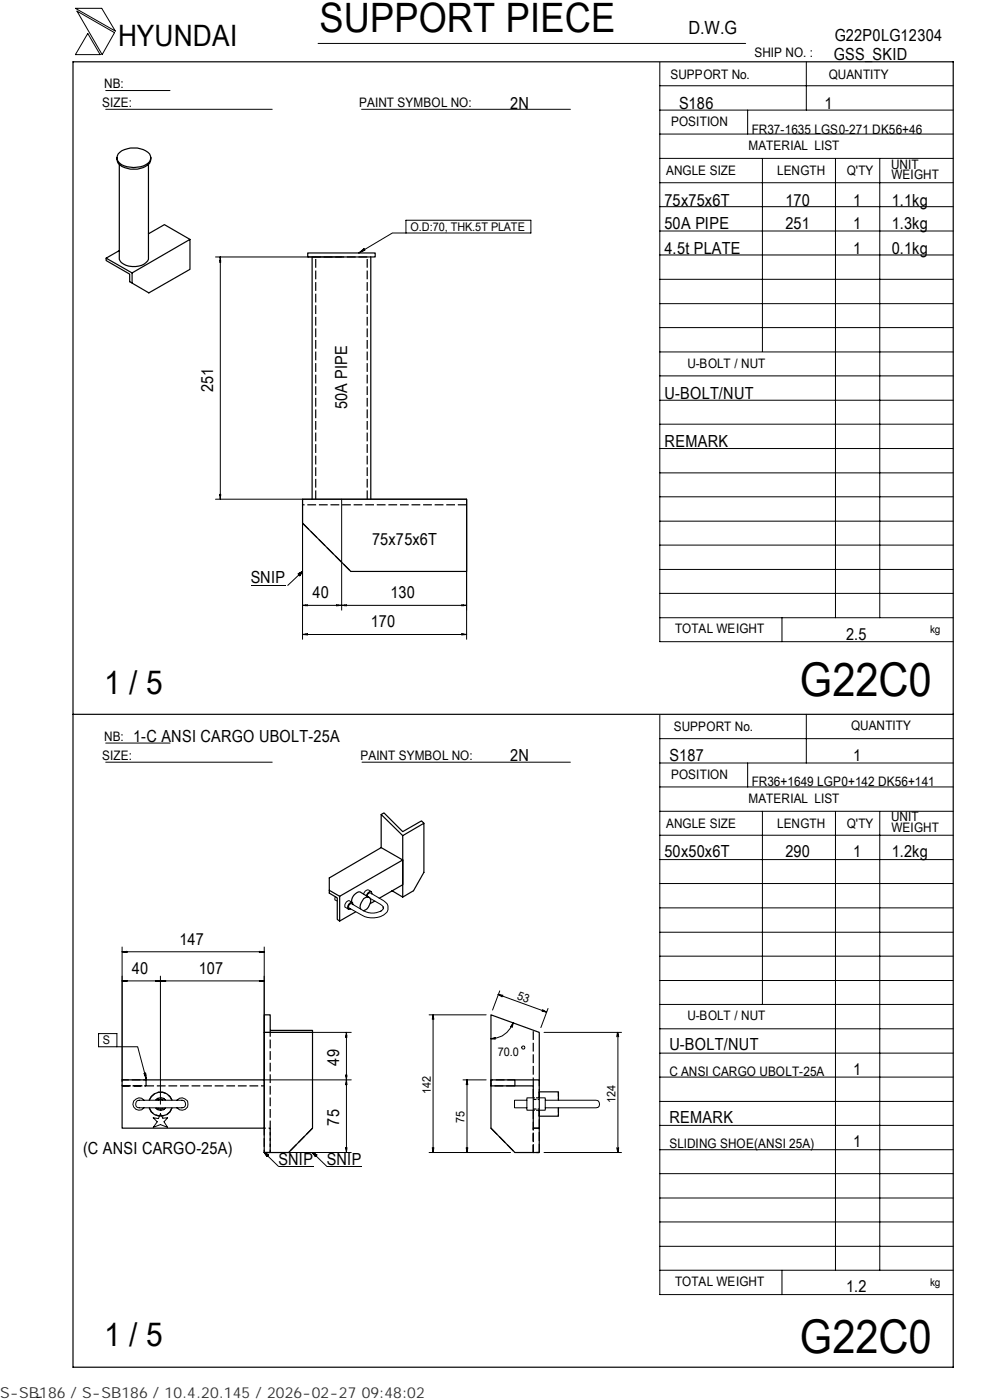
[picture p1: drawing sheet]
<svg xmlns="http://www.w3.org/2000/svg" width="210mm" height="297mm" viewBox="0 0 210 297" stroke-linecap="round" stroke-linejoin="round" font-family="sans-serif">
<g fill="none" stroke="#000" stroke-width=".25">
<path d="M15.5 13.1h186.7v277h-186.7zM24.8 33.4a2.43 2.43 0 0 1 2.2-1.8 4.9 4.9 0 0 1 4.7 1.1 1.95 1.95 0 0 1-1.3 2.8 5 5 0 0 1-5.3-.9l-.3-1.2a2.58 2.58 0 0 0 2.9 2.1h.7a4.3 4.3 0 0 0 3.3-1.2l.3-.9M25.3 34.9v20.1a3.5 3.5 0 0 0 4.1 1.5 2.74 2.74 0 0 0 2.1-1.5v-20.1M25.3 53.2l-2.8 1.6v.5l5 2.9v1.6l4.1 2.3 8.7-5v-6.3l-12.3 7.1-5.5-3.1M28 57.9v2.1M31.5 49.6l3.4-1.9 5.4 3.1M65.3 53.7h14.3v.8h-14.3zM66.2 54.5v51.4M78.6 54.5v51.4M64.2 105.9h34.8v15.3h-24.6l-10.2-10.2zM15.5 151.5h186.7M80.8 172.8l.6-.3 4 3.9 4-2.3 .5 .6"/>
<path d="M85.4 177.3l-4.6-4.5v7M85.4 177.3l4.5-2.6v10.4l-2.2 3.9-2.3 1.3zM69.8 188.9l2.2 1.3v5.2M72 190.2l13.4-7.8v5.3l-5 2.9M76.5 192.9a2.09 2.09 0 0 1 1.4-2.6h.2a1.02 1.02 0 0 1 .3 1.6 1.73 1.73 0 0 1-1.4 1.3M78.1 190.3l-1.7-1.1a2.02 2.02 0 0 0-1.8 2.1M79.5 191.2l-.9 .5M83.1 189l2.3 1.3M85.4 182.4l-4.6-2.6-11 6.5v3.2l1.7 1v4.6l.5 .3 3.4-1.9M56 219h10.3v20.3l-5.1 5.2h-5.2zM56 219v-3.7h1.3v3.3h9v.4M25.9 229.1h30.1v10.2h-30.1z"/>
<path d="M31.7 235a2.54 2.54 0 0 0 2.4 1.8 2.54 2.54 0 0 0 2.4-1.8M31.7 233.4a2.54 2.54 0 0 1 2.4-1.7 2.54 2.54 0 0 1 2.4 1.7M104.1 229.1v-13.8l10.3 3.7v10.1M104.1 230.4v8.9l5.1 5.2h5.2v-5.2M104.1 229.1h5.1v1.3h-5.1zM109.2 229.1h5.2v10.2h-1.3v-8.9h-3.9M114.4 231.6h4v1.8M118.4 235v1.8h-4"/>
</g>
<g fill="none" stroke="#000" stroke-width=".25" stroke-dasharray="1.9 .6" stroke-linecap="butt">
<path d="M66.2 54.5h12.4M64.2 111l10.2 10.2M67 105.9v-51.4M77.9 105.9v-51.4M99 107.1h-34.8M25.9 230.4h30.1M31 230.4v-1.3h-5.1v1.3h5.1M31.7 233.4a2.54 2.54 0 0 1 2.4-1.7 2.54 2.54 0 0 1 2.4 1.7M36.5 235a2.54 2.54 0 0 1-2.4 1.8 2.54 2.54 0 0 1-2.4-1.8M66.3 239.3l-5.1 5.2M104.1 239.3l5.1 5.2M109.2 230.4h-5.1v-1.3h5.1"/>
<path d="M113.1 232.9v-14.3M113.1 235.5v9M114.4 239.3v-3.8M114.4 232.9v-3.8M56 244.5h1.3v-5.2h-1.3v5.2M57.3 244.5v-25.9M114.4 244.5v-5.2h-1.3v5.2h1.3"/>
</g>
<g fill="none" stroke="#000" stroke-width=".21">
<path d="M16 1.8h5.6l2.9 4.8zM16.3 2.4l8 4.5-2.6 4.7zM18.6 7.1l2.6 4.5h-5.2zM22.4 19.2h13.7M67.5 9.2h90.6M139.9 18.2h62.3M139.9 13.2v122.9h62.3M171 13.1v10.3M22.4 23.2h35.3M76.7 23.2h44.3M139.9 38.8h62.3M139.9 33.6h62.3"/>
<path d="M139.9 28.4h62.3M139.9 23.4h62.3M158.6 23.4v5M161.7 33.6v41M177.2 33.7v97.4M186.6 33.7v97.4M45.7 54.5h26.8M46.6 55.3h.2M46.7 54.5l.1 1.1h-.2zM46.7 54.5v51.4M76.1 53.7l1.1-1 .2 .4zM76.9 53.1l.1 .1"/>
<path d="M86.1 46.7h26.5v2.7h-26.5zM86.1 49.4h-2.9l-7.1 4.3M139.9 59.3h62.3M139.9 54.1h62.3M139.9 49h62.3M139.9 43.8h62.3M139.9 79.7h62.3M139.9 74.7h62.3M139.9 69.5h62.3M139.9 64.4h62.3M139.9 95.2h62.3M139.9 90h62.3"/>
<path d="M139.9 84.9h62.3M45.7 105.9h53.3v29.7M46.6 104.9h.2l-.1 1zM46.6 105.1h.2M64.2 105.9v29.7M72.5 105.9v23.5M139.9 100.3h62.3M139.9 115.6h62.3M139.9 110.6h62.3M139.9 105.4h62.3M53.2 124.2h7.3M63.2 121.7l1-.5-.6 1z"/>
<path d="M64.2 121.2l-3.2 3M64.2 134.6l1-.2v.3zM64.2 134.6h34.8M64.2 128.4l1-.1v.2zM64.2 128.4h34.8M64.8 134.5v.1M64.8 128.3v.2M71.4 128.3l1.1 .1-1.1 .1zM71.7 128.3v.2M72.5 128.4l1-.1v.2zM73.1 128.3v.2M97.9 128.3l1.1 .1-1.1 .1z"/>
<path d="M97.9 134.4l1.1 .2-1.1 .1zM98.3 128.3v.2M98.3 134.5v.1M139.9 131.1h62.3M139.9 125.9h62.3M139.9 120.8h62.3M165.9 131.1v5M22.4 157.6h13.7M139.9 151.7v122.9h62.3M139.9 156.7h62.3M171 151.5v10.4M22.4 161.7h35.3"/>
<path d="M76.8 161.7h44.2M139.9 177.2h62.3M139.9 172.1h62.3M139.9 167h62.3M139.9 161.9h62.3M158.6 161.9v5.1M161.7 172.1v41M177.2 172.2v97.3M186.6 172.2v97.3M71.2 190.2l-.2 .7 .5 .3M74.7 191.4l-.8-.3-.6 .5a.69 .69 0 0 0 0 .9l.6 .4M74.8 191.9v-.3l-.1-.2-.4 .1-.4 .4a.69 .69 0 0 0 0 1h.2l.2-.1"/>
<path d="M78 190.2l.1-.6 .4-.2 2.9 1.7a1.71 1.71 0 0 1 .9 1.6 1.71 1.71 0 0 1-1.1 1.5 4.8 4.8 0 0 1-4.3 0l-2.9-1.6a.75 .75 0 0 1 .5-.9l3.1 1.8a4 4 0 0 0 3.2-.2M78.5 190.6l2.2 1.2 .6 .6v.1M78.7 189.1l-.8-.3-.4 .3-.4 .6M78.8 189.6l-.1-.5h-.2l-.4 .3-.4 .7M81.3 192.4v.3M81.4 192.5l-.1 .4-.5 .4M139.9 182.4h62.3M139.9 197.8h62.3M139.9 192.6h62.3M139.9 187.4h62.3M20.9 219.3h3.9v2.8h-3.9zM25.9 208.1l1-.1v.2z"/>
<path d="M25.9 208.1h30.1M25.9 200.9v28.2M25.9 201.9l1-.1v.3zM25.9 201.9h30.1M26.6 208v.2M26.6 201.9v.1M33 208l1 .1-1 .1zM33.3 208v.2M34 207.1v27.2M34 208.1l1.1-.1v.2zM34.8 208v.2M55 208l1 .1-1 .1z"/>
<path d="M55 201.8l1 .1-1 .2zM55.4 201.9v.1M55.4 208v.2M56 219h18.5M56 200.9v28.2h18.5M73.4 219.7h.2M73.5 219v25.5M73.5 219l.1 1h-.3zM91 215.3h12.1M91.9 215.3l-.2 .9M91.9 215.3l.1 .9M91.9 215.3v29.2"/>
<path d="M105.7 211l.8 .5M105.7 211l1 .1M105.7 211l10.2 3.7M106 210.2l-1.5 4.1M108.9 217a5.1 5.1 0 0 1-4.8 3.4M108.9 217l-.6 .8M108.9 217l-.3 1M115 214.5l.9 .2M115.1 214.2l.8 .5M115.4 219h16.4M116.2 213.9l-1.5 4.1M130.8 220l.2-1 .2 1"/>
<path d="M131.1 219v25.5M139.9 218.3h62.3M139.9 213.1h62.3M139.9 208h62.3M139.9 202.9h62.3M24.8 222.1h4.4l1.9 7M29.1 233.5l9.5-.1a.81 .81 0 0 1 .8 .8 .81 .81 0 0 1-.8 .8h-9.1a.82 .82 0 0 1-.8-.6 .82 .82 0 0 1 .4-.9zM30.6 233.4a1.32 1.32 0 0 0-2-.2 1.32 1.32 0 0 0 0 2 1.32 1.32 0 0 0 2-.2M30.6 227.7h.3l.2 1.4zM31 228.1l-.3 .1M32.5 237.1l1.1 .2 .4-1 .5 .9 1-.1-.7 .9 .7 1.2-1.5-.6-1.5 .6 .8-1.2zM37.5 233.4a1.32 1.32 0 0 1 1.9-.2 1.32 1.32 0 0 1 0 2 1.32 1.32 0 0 1-1.9-.2"/>
<path d="M73.3 228.1h.3l-.1 1zM73.4 229.8h.2M73.4 228.4h.2M73.5 229.1l.1 1h-.3zM98.2 229.1h4.9M99 229.1l-.1 1M99 229.1l.2 1M99 229.1v15.4M104.1 220.4l1 .1M105.1 220.1l-1 .3M111.7 233.4h-2.6v1.6h2.6M113.1 232.9h-1.4v2.6h1.4"/>
<path d="M114.4 232.9h1.2v2.6h-1.2M115.6 233.4h10.8a.81 .81 0 0 1 .8 .8 .81 .81 0 0 1-.8 .8h-10.8M139.9 238.7h62.3M139.9 233.7h62.3M139.9 228.5h62.3M139.9 223.4h62.3M56 244.5l1 .5-.4 .4zM56 244.5l3.1 3M56 244.5h18.5M59.1 247.5h7.4M66.3 244.5l.9 .5-.3 .4zM66.3 244.5l3 3h7.4"/>
<path d="M73.3 243.5h.3l-.1 1zM73.4 243.7h.2M91 244.5h17.2M91.7 243.5l.2 1M92 243.5l-.1 1M98.9 243.5l.1 1M99.2 243.5l-.2 1M115.4 244.5h16.4M130.8 243.5l.3 1M131.2 243.5l-.1 1M139.9 259.2h62.3M139.9 254.2h62.3"/>
<path d="M139.9 249h62.3M139.9 243.9h62.3M139.9 269.5h62.3M139.9 264.4h62.3M165.9 269.5v5.1M8.8 296.4l-1 .1"/>
<circle cx="111" cy="222.2" r=".35"/>
</g>
<g fill="none" stroke="#000" stroke-width=".25" stroke-dasharray=".7 .3" stroke-linecap="butt">
<path d="M33.4 233.4l.5-.2 .7 .2M33.4 235.1l.5 .2 .7-.2M34.6 235.1l-.3 .2-.9-.2M34.6 233.4l-.3-.2-.9 .2M104.1 230.4v-1.3M113.1 235.3h1.3M113.1 233.2h1.3M114.4 236.8v-1.3M114.4 232.9v-1.3M114.4 235.5v1.3M114.4 231.6v1.3M114.4 235.5h-1.3"/>
<path d="M114.4 232.9h-1.3"/>
</g>
<path d="M33 235a1.36 1.36 0 0 0 2.1 0M33 233.4a1.36 1.36 0 0 1 2.1 0M35.1 233.4a1.36 1.36 0 0 0-2.1 0M35.1 235a1.36 1.36 0 0 1-2.1 0" fill="none" stroke="#000" stroke-width=".25" stroke-dasharray="1.4 .4" stroke-linecap="butt"/>
<path d="M118.4 235v1.8M118.4 231.6v1.8" fill="none" stroke="#000" stroke-width=".25" stroke-dasharray="1 .3" stroke-linecap="butt"/>
<path d="M63.2 121.3h1v.9h-1zM56.1 244.6h.9v.8h-.9zM66.4 244.6h.8v.8h-.8z" fill="#000"/>
<g font-size="9.9">
<text x="169.7" y="147.6">G22C0</text>
<text x="169.7" y="286.9">G22C0</text>
</g>
<text font-size="8.6" x="67.7" y="6.9">SUPPORT PIECE</text>
<g font-size="7">
<text x="22.1" y="147.2">1 / 5</text>
<text x="22.1" y="285.6">1 / 5</text>
</g>
<text font-size="6.3" x="25.1" y="9.8">HYUNDAI</text>
<text font-size="3.9" x="146" y="7.3">D.W.G</text>
<g font-size="3.5">
<text x="177" y="8.7">G22P0LG12304</text>
<text x="176.9" y="12.8">GSS_SKID</text>
<text x="108.2" y="23.1">2N</text>
<text x="144" y="23.1">S186</text>
<text x="174.8" y="23.1">1</text>
<text x="141" y="43.6">75x75x6T</text>
<text x="166.6" y="43.6">170</text>
<text x="180.9" y="43.6">1</text>
<text x="189.1" y="43.6">1.1kg</text>
<text x="141" y="48.7">50A PIPE</text>
<text x="141" y="53.8">4.5t PLATE</text>
<text x="166.6" y="48.7">251</text>
<text x="180.9" y="48.7">1</text>
<text x="180.9" y="53.8">1</text>
<text x="189.1" y="48.7">1.3kg</text>
<text x="189.1" y="53.8">0.1kg</text>
<text x="45.2" y="83.1" transform="rotate(-90 45.2 83.1)">251</text>
<text x="73.7" y="86.9" transform="rotate(-90 73.7 86.9)">50A PIPE</text>
<text x="141" y="84.6">U-BOLT/NUT</text>
<text x="141" y="94.8">REMARK</text>
<text x="78.9" y="115.6">75x75x6T</text>
<text x="53.2" y="123.8">SNIP</text>
<text x="66.3" y="126.9">40</text>
<text x="82.8" y="126.9">130</text>
<text x="78.7" y="133.1">170</text>
<text x="179.5" y="135.8">2.5</text>
<text x="28.3" y="157.3">1-C ANSI CARGO UBOLT-25A</text>
<text x="108.2" y="161.4">2N</text>
<text x="142" y="161.4">S187</text>
<text x="180.9" y="161.4">1</text>
<text x="141" y="181.9">50x50x6T</text>
<text x="166.6" y="181.9">290</text>
<text x="180.9" y="181.9">1</text>
<text x="189.1" y="181.9">1.2kg</text>
<text x="38.1" y="200.5">147</text>
<text x="27.9" y="206.6">40</text>
<text x="42.2" y="206.6">107</text>
<text x="72" y="226.1" transform="rotate(-90 72 226.1)">49</text>
<text x="142" y="222.8">U-BOLT/NUT</text>
<text x="180.9" y="228">1</text>
<text x="72" y="238.8" transform="rotate(-90 72 238.8)">75</text>
<text x="142" y="238.3">REMARK</text>
<text x="17.6" y="244.9">(C ANSI CARGO-25A)</text>
<text x="180.9" y="243.3">1</text>
<text x="59.1" y="247.1">SNIP</text>
<text x="69.3" y="247.1">SNIP</text>
<text x="179.5" y="274.1">1.2</text>
</g>
<text font-size="3.2" fill="#323232" x="0" y="296.6">S-SB186 / S-SB186 / 10.4.20.145 / 2026-02-27 09:48:02</text>
<g font-size="2.8">
<text x="142.2" y="16.8">SUPPORT No.</text>
<text x="160" y="12.2">SHIP NO. :</text>
<text x="175.8" y="16.7">QUANTITY</text>
<text x="21.7" y="22.8">SIZE:</text>
<text x="22.1" y="18.7">NB:</text>
<text x="76.2" y="22.8">PAINT SYMBOL NO:</text>
<text x="142.3" y="26.8">POSITION</text>
<text x="159.4" y="28.4">FR37-1635 LGS0-271 DK56+46</text>
<text x="158.8" y="31.7">MATERIAL LIST</text>
<text x="189" y="35.8">UNIT</text>
<text x="141.3" y="37.2">ANGLE SIZE</text>
<text x="164.8" y="37.1">LENGTH</text>
<text x="179.6" y="37.1">Q'TY</text>
<text x="189.1" y="38">WEIGHT</text>
<text x="145.8" y="78">U-BOLT / NUT</text>
<text x="143.2" y="134.4">TOTAL WEIGHT</text>
<text x="142.9" y="155">SUPPORT No.</text>
<text x="180.5" y="154.9">QUANTITY</text>
<text x="21.7" y="161.3">SIZE:</text>
<text x="22.1" y="157.1">NB:</text>
<text x="76.5" y="161.2">PAINT SYMBOL NO:</text>
<text x="142.3" y="165.3">POSITION</text>
<text x="159.4" y="166.7">FR36+1649 LGP0+142 DK56+141</text>
<text x="158.8" y="170.3">MATERIAL LIST</text>
<text x="141.3" y="175.7">ANGLE SIZE</text>
<text x="164.8" y="175.6">LENGTH</text>
<text x="179.6" y="175.6">Q'TY</text>
<text x="189" y="174.2">UNIT</text>
<text x="189.1" y="176.5">WEIGHT</text>
<text x="145.8" y="216.5">U-BOLT / NUT</text>
<text x="142" y="228.2">C ANSI CARGO UBOLT-25A</text>
<text x="142" y="243.5">SLIDING SHOE(ANSI 25A)</text>
<text x="143.2" y="272.9">TOTAL WEIGHT</text>
</g>
<g font-size="2.5">
<text x="87" y="49">O.D:70, THK.5T PLATE</text>
<text x="109.6" y="211.8" transform="rotate(20 109.6 211.8)">53</text>
<text x="21.8" y="221.6">S</text>
<text x="105.6" y="224.1">70.0</text>
<text x="91.4" y="232.1" transform="rotate(-90 91.4 232.1)">142</text>
<text x="130.6" y="233.9" transform="rotate(-90 130.6 233.9)">124</text>
<text x="98.6" y="238.3" transform="rotate(-90 98.6 238.3)">75</text>
</g>
<g font-size="2.3">
<text x="197.3" y="134.3">kg</text>
<text x="197.3" y="272.8">kg</text>
</g>
</svg>
